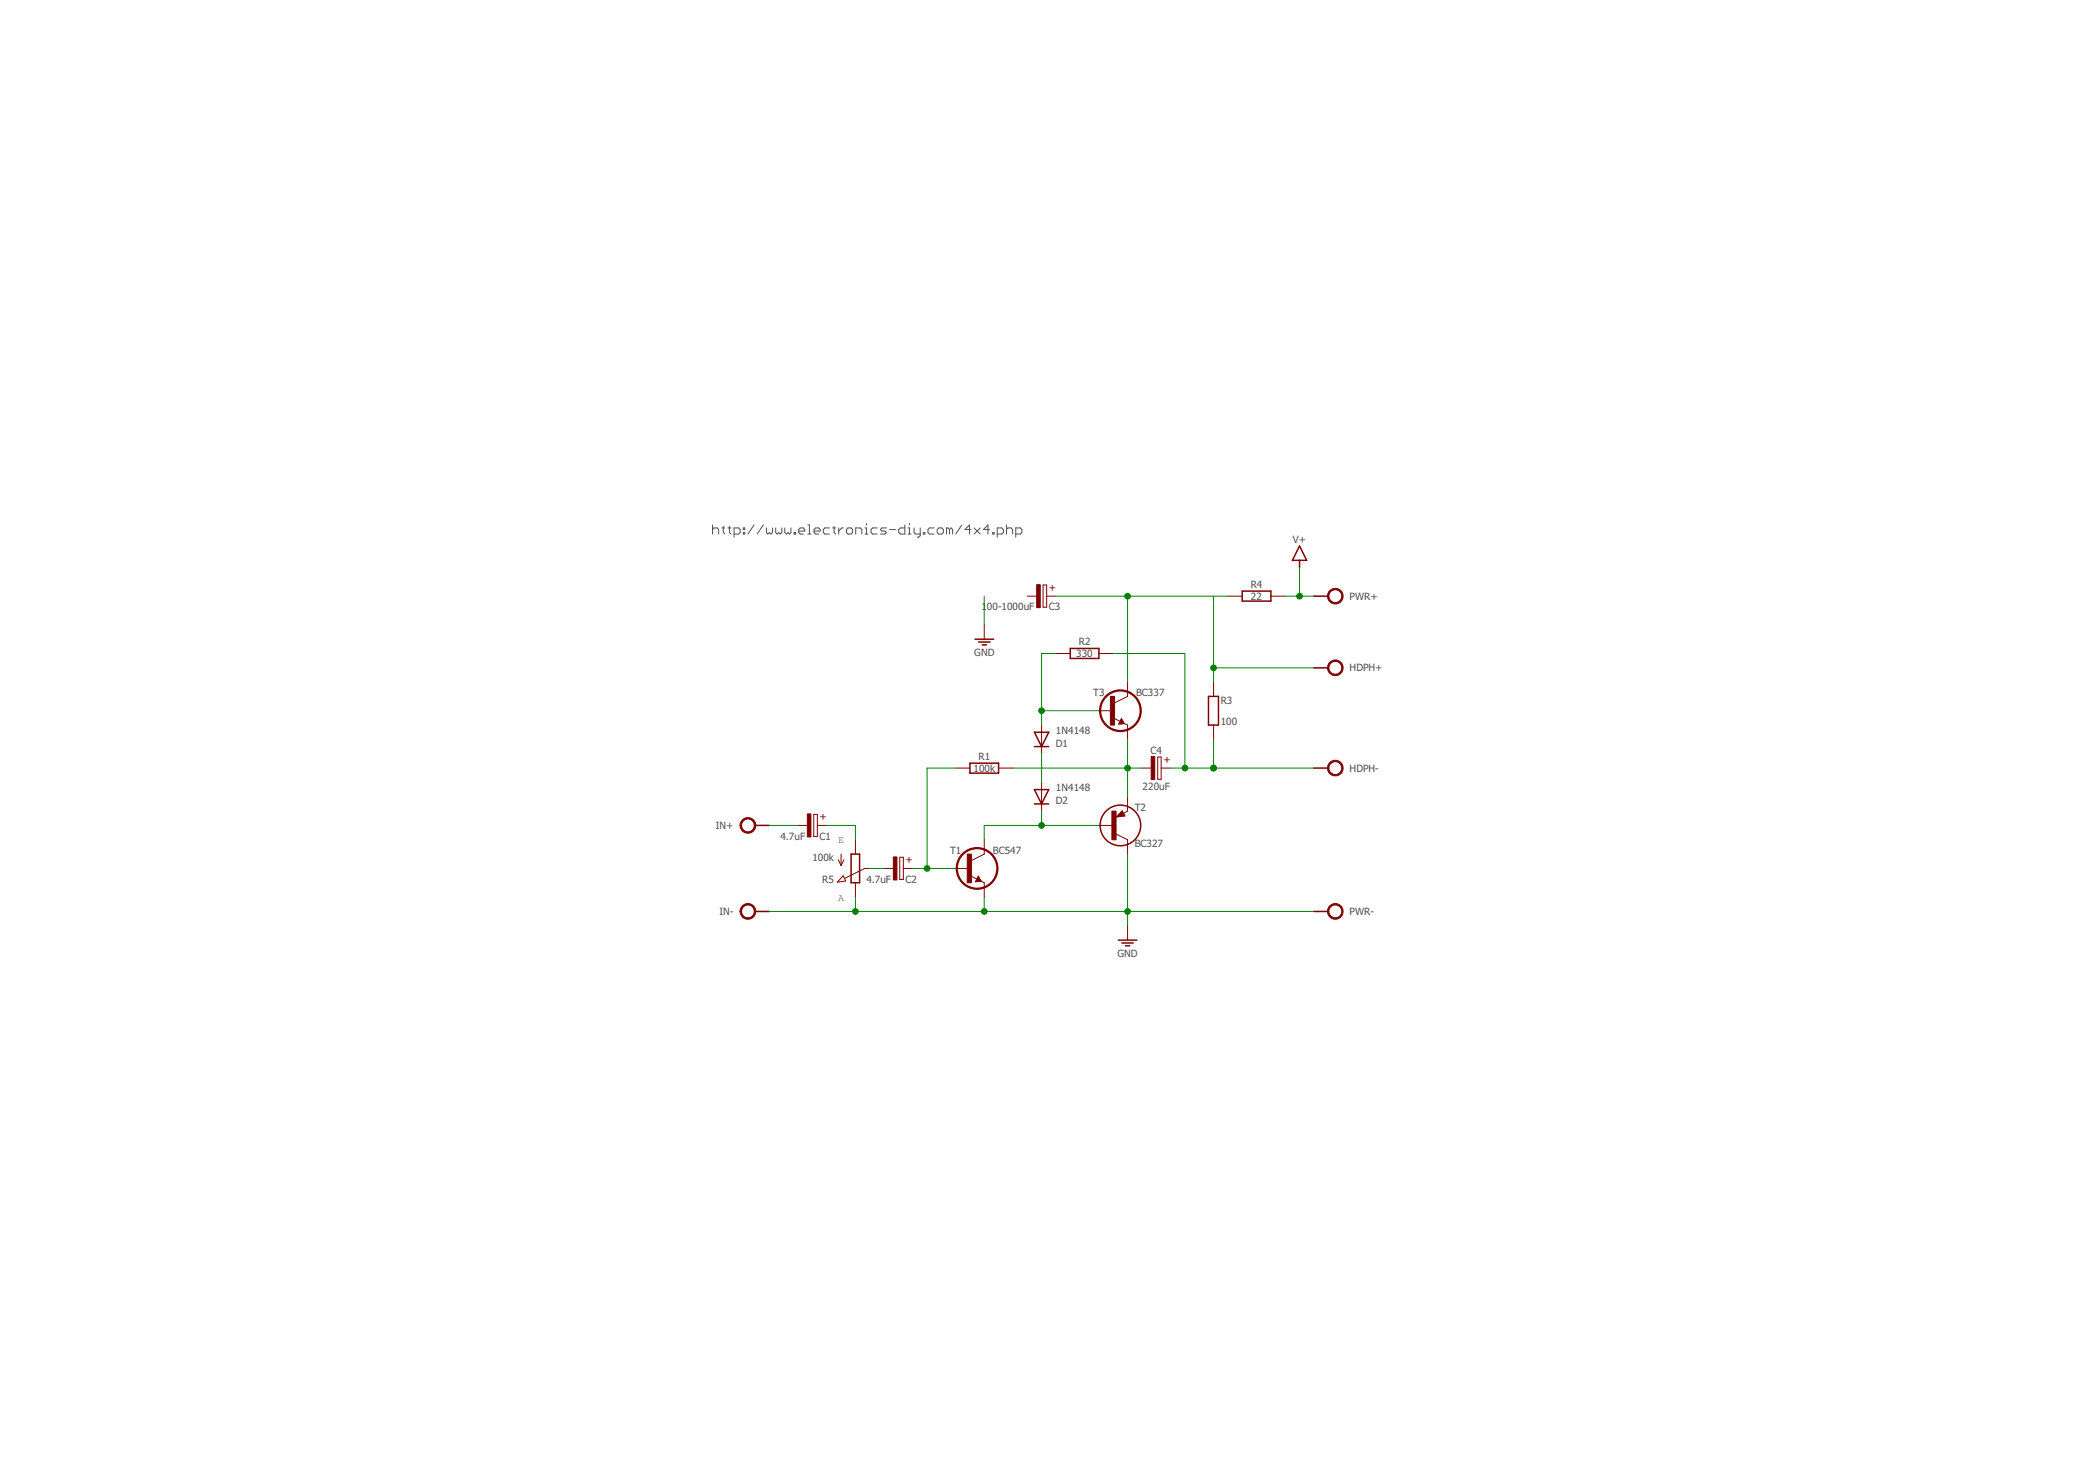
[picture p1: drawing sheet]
<svg xmlns="http://www.w3.org/2000/svg" width="297mm" height="210mm" viewBox="0 0 297 210" stroke-linecap="round" stroke-linejoin="round" font-family="sans-serif">
<g fill="none" stroke="#505050" stroke-width=".14">
<path d="M101 74.4v1.3M101 75.1l.2-.3h.5l.2 .3v.6M102.3 74.8h.5M102.6 74.6v.9l.2 .2M103.2 74.8h.5M103.4 74.6v.9l.3 .2M104.1 75.7h.6l.2-.2v-.4l-.2-.3h-.6v1.3M105.4 74.8h.2v.3h-.2zM105.4 75.5h.2v.2h-.2zM106.9 74.4l-.9 1.3M108.2 74.4l-.8 1.3M108.7 74.8v.7l.2 .2 .2-.2 .2 .2 .2-.2v-.7"/>
<path d="M110 74.8v.7l.2 .2 .2-.2 .2 .2 .2-.2v-.7M111.3 74.8v.7l.2 .2 .2-.2 .2 .2 .2-.2v-.7M112.6 75.5h.2v.2h-.2zM113.2 75.3h.9v-.2l-.2-.3h-.4l-.3 .3v.4l.3 .2h.4M114.6 75.7h.4M114.6 74.4h.2v1.3M115.4 75.3h.9v-.2l-.2-.3h-.4l-.3 .3v.4l.3 .2h.4M117.6 74.8h-.7l-.2 .3v.4l.2 .2h.7M118 74.8h.5M118.3 74.6v.9l.2 .2M118.9 74.8v.9M119.6 74.8h-.2l-.5 .5"/>
<path d="M120.2 74.8h.5l.2 .3v.4l-.2 .2h-.5l-.2-.2v-.4zM121.3 75.7v-.9h.7l.2 .3v.6M122.6 74.8h.3v.9M122.6 75.7h.5M122.9 74.2v.2M124.4 74.8h-.7l-.2 .3v.4l.2 .2h.7M125.7 74.8h-.7l-.2 .3 .2 .2h.5l.2 .2-.2 .2h-.7M126.1 75.1h.9M128.3 74.4v1.3h-.6l-.3-.2v-.4l.3-.3h.6M128.7 74.8h.2v.9M128.7 75.7h.5M128.9 74.2v.2"/>
<path d="M129.6 74.8v.7l.2 .2h.7M130.5 74.8v1.1l-.2 .2h-.3M130.9 75.5h.2v.2h-.2zM132.4 74.8h-.6l-.2 .3v.4l.2 .2h.6M133.1 74.8h.4l.3 .3v.4l-.3 .2h-.4l-.2-.2v-.4zM134.6 75.1l-.2-.3h-.2v.9M134.6 75.1v.6M134.6 75.1l.3-.3 .2 .3v.6M136.4 74.4l-.9 1.3M137.7 75.1h-.9l.7-.7v1.3M138.1 74.8l.9 .9M139 74.8l-.9 .9"/>
<path d="M140.3 75.1h-.9l.7-.7v1.3M140.7 75.5h.2v.2h-.2zM141.4 75.7h.6l.3-.2v-.4l-.3-.3h-.6v1.3M142.7 75.1l.2-.3h.5l.2 .3v.6M142.7 74.4v1.3M144 75.7h.7l.2-.2v-.4l-.2-.3h-.7v1.3"/>
</g>
<g fill="none" stroke="#800000" stroke-width=".14">
<path d="M139.6 88.6v2M145.6 84.5h1.5M147.9 82.9h.5v3.2h-.5zM148.4 84.5h1.3M149.7 92.6h2M155.8 92.6h2M159.9 96.7v2l-2 1M172.1 96.7v2M174.1 84.5h2M180.2 84.5h2M113.2 117h1.4M115.4 115.4h.5v3.2h-.5z"/>
<path d="M115.9 117h1.3M121.3 119v2.1M135.5 108.9h2M139.6 119v2.1l-2 .9M141.6 108.9h2M147.7 102.8v4M147.7 110.9v4.1M155.8 100.7h2M155.8 117h2M158.1 101.9l1.3 .7M158.2 118.2l1.7 .8v2.1M159 101.8l.4 .8h-.8z"/>
<path d="M159.1 114.9l.4 .8-1.2 .1zM159.4 102.6l.5 .2v2M159.9 112.9v2.1l-.6 .3M161.9 108.9h1.4M164.1 107.3h.5v3.1h-.5zM164.6 108.9h1.4M172.1 102.8v2M118.9 121.9l.4 .8M119.3 121.1v1.6M119.5 124.1l.4 .8-1.2 .1zM119.7 121.9l-.4 .8M121.3 125.1v2"/>
<path d="M123.3 123.1h-.7l-2.8 1.4M125.3 123.1h1.5M127.6 121.5h.5v3.2h-.5zM128.1 123.1h1.3M135.5 123.1h2M137.8 124.2l1.3 .7M138.7 124.2l.4 .7-.8 .1zM139.1 124.9l.5 .2v2M159.9 131.2v2"/>
</g>
<path d="M159 102l.3 .5-.5 .1M138.7 124.4l.3 .4-.5 .1" fill="none" stroke="#800000" stroke-width=".25"/>
<g fill="none" stroke="#800000" stroke-width=".21">
<path d="M184.3 77.4l1 2h-2.1zM184.3 79.4v1M138.2 90.6h2.7M138.7 91h1.7M139.3 91.4h.6M151.7 91.9h4.1v1.4h-4.1zM171.3 98.7h1.5v4.1h-1.5zM176.1 83.8h4.1v1.4h-4.1zM186.3 84.5h2M186.3 94.7h2M107.1 117h2M137.5 108.2h4.1v1.4h-4.1z"/>
<path d="M146.7 103.8h2l-1 2zM146.7 105.8h2M146.7 111.9h2l-1 2zM146.7 113.9h2M159 102l-.2 .4h.3l-.1-.2M159.1 115.5h-.4l.4-.2 .2 .3-.8 .1 .6-.6 .3 .5M186.3 108.9h2M107.1 129.2h2M120.7 121.1h1.2v4h-1.2zM138.7 124.4l-.2 .4h.3l-.1-.2M158.6 133.2h2.6M159.1 133.6h1.6"/>
<path d="M159.6 134h.6M186.3 129.2h2"/>
<circle cx="158.9" cy="117" r="2.88"/>
</g>
<g fill="#800000" stroke="#800000" stroke-width=".14">
<path d="M137.1 121.1h.6v4h-.6z"/>
<path d="M157.4 98.7h.6v4.1h-.6z"/>
<path d="M114.5 115.4h.5v3.2h-.5z"/>
<path d="M126.7 121.5h.5v3.2h-.5z"/>
<path d="M147 82.9h.5v3.2h-.5z"/>
<path d="M163.2 107.2h.5v3.3h-.5z"/>
<path d="M157.6 115h.6v4h-.6z"/>
</g>
<g fill="none" stroke="#800000" stroke-width=".32">
<circle cx="158.9" cy="100.7" r="2.88"/>
<circle cx="138.5" cy="123.1" r="2.88"/>
</g>
<g fill="#800000" stroke="#800000" stroke-width=".14">
<path d="M105.3 128.3a1.12 1.12 0 0 1 1.7 .4 1.12 1.12 0 0 1-.7 1.6 1.12 1.12 0 0 1-1.4-1.1h.2a.91 .91 0 0 1 1.3-.9 .91 .91 0 0 1 .3 1.5 .91 .91 0 0 1-1.5-.4l-.1-.2h-.2l.1-.3z" fill-rule="evenodd"/>
<path d="M105.3 116.1a1.12 1.12 0 0 1 1.7 .4 1.12 1.12 0 0 1-.7 1.6 1.12 1.12 0 0 1-1.4-1.1h.2a.9 .9 0 0 1 1.3-.9 .9 .9 0 0 1 .2 1.5 .9 .9 0 0 1-1.4-.4l-.1-.2h-.2l.1-.3z" fill-rule="evenodd"/>
<path d="M188.6 128.3a1.11 1.11 0 0 1 1.7 .4 1.11 1.11 0 0 1-.7 1.5 1.11 1.11 0 0 1-1.4-1h.2a.92 .92 0 0 1 1.3-.9 .92 .92 0 0 1 .2 1.5 .92 .92 0 0 1-1.5-.4v-.2h-.2l.1-.3z" fill-rule="evenodd"/>
<path d="M188.6 83.7a1.11 1.11 0 0 1 1.7 .3 1.11 1.11 0 0 1-.7 1.6 1.11 1.11 0 0 1-1.4-1.1h.2a.91 .91 0 0 1 1.3-.9 .91 .91 0 0 1 .2 1.6 .91 .91 0 0 1-1.5-.4v-.3h-.2l.1-.3z" fill-rule="evenodd"/>
<path d="M188.6 108a1.11 1.11 0 0 1 1.7 .3 1.11 1.11 0 0 1-.7 1.6 1.11 1.11 0 0 1-1.4-1h.2a.91 .91 0 0 1 1.3-.9 .91 .91 0 0 1 .2 1.5 .91 .91 0 0 1-1.5-.4v-.2h-.2l.1-.4z" fill-rule="evenodd"/>
<path d="M188.6 93.8a1.11 1.11 0 0 1 1.7 .3 1.11 1.11 0 0 1-.7 1.6 1.11 1.11 0 0 1-1.4-1h.2a.92 .92 0 0 1 1.3-.9 .92 .92 0 0 1 .2 1.5 .92 .92 0 0 1-1.5-.4v-.2h-.2l.1-.4z" fill-rule="evenodd"/>
</g>
<g fill="none" stroke="#008000" stroke-width=".14">
<path d="M139.6 84.5v4.1M149.7 92.6h-2v10.2M149.7 84.5h24.4M157.8 92.6h10.2v16.3M159.9 84.5v12.2M172.1 84.5v12.2M172.1 94.7h14.2M182.2 84.5h4.1M184.3 80.4v4.1M109.1 117h4.1M117.2 117h4.1v2M135.5 108.9h-4.1v14.2"/>
<path d="M143.6 108.9h18.3M147.7 100.7h8.1M147.7 106.8v4.1M147.7 115v2M155.8 117h-16.2v2M159.9 104.8v8.1M166 108.9h20.3M172.1 104.8v4.1M109.1 129.2h77.2M121.3 127.1v2.1M123.3 123.1h2M129.4 123.1h6.1"/>
<path d="M139.6 127.1v2.1M159.9 121.1v10.1"/>
</g>
<g fill="#008000" stroke="#008000" stroke-width=".14">
<circle cx="147.7" cy="100.7" r=".4"/>
<circle cx="147.7" cy="117" r=".4"/>
<circle cx="159.9" cy="108.9" r=".4"/>
<circle cx="131.4" cy="123.1" r=".4"/>
<circle cx="159.9" cy="129.2" r=".4"/>
<circle cx="139.6" cy="129.2" r=".4"/>
<circle cx="121.3" cy="129.2" r=".4"/>
<circle cx="168" cy="108.9" r=".4"/>
<circle cx="172.1" cy="108.9" r=".4"/>
<circle cx="159.9" cy="84.5" r=".4"/>
<circle cx="172.1" cy="94.7" r=".4"/>
<circle cx="184.3" cy="84.5" r=".4"/>
</g>
<g font-size="1.4" fill="#505050">
<text x="183.3" y="77">V+</text>
<text x="177.3" y="83.3">R4</text>
<text x="139.2" y="86.5">1</text>
<text x="139.9" y="86.5">00-1000uF</text>
<text x="148.7" y="86.5">C3</text>
<text x="177.4" y="85">22</text>
<text x="191.4" y="85">PWR+</text>
<text x="138.1" y="93">GND</text>
<text x="152.6" y="93.1">330</text>
<text x="153" y="91.4">R2</text>
<text x="191.4" y="95.2">HDPH+</text>
<text x="155" y="98.7">T3</text>
<text x="161.1" y="98.7">BC337</text>
<text x="173.1" y="99.7">R3</text>
<text x="138.7" y="107.7">R1</text>
<text x="149.7" y="104">1N4148</text>
<text x="149.7" y="105.8">D1</text>
<text x="163.1" y="106.8">C4</text>
<text x="173.1" y="102.8">100</text>
<text x="138" y="109.4">100k</text>
<text x="149.7" y="112.1">1N4148</text>
<text x="149.7" y="113.9">D2</text>
<text x="162" y="111.9">220uF</text>
<text x="191.4" y="109.4">HDPH-</text>
<text x="101.5" y="117.5">IN+</text>
<text x="110.7" y="119">4.7uF</text>
<text x="116.2" y="119">C1</text>
<text x="118.8" y="119.5">E</text>
<text x="160.9" y="115">T2</text>
<text x="115.2" y="122.1">100k</text>
<text x="116.6" y="125.1">R5</text>
<text x="122.8" y="125.1">4.7uF</text>
<text x="128.4" y="125.1">C2</text>
<text x="134.7" y="121">T1</text>
<text x="140.8" y="121">BC547</text>
<text x="160.9" y="120">BC327</text>
<text x="102" y="129.7">IN-</text>
<text x="118.8" y="127.6">A</text>
<text x="191.4" y="129.7">PWR-</text>
<text x="158.5" y="135.7">GND</text>
</g>
<g font-size="1.4" fill="#800000">
<text x="148.7" y="83.7">+</text>
<text x="164.9" y="108.1">+</text>
<text x="116.2" y="116.2">+</text>
<text x="128.4" y="122.3">+</text>
</g>
</svg>
